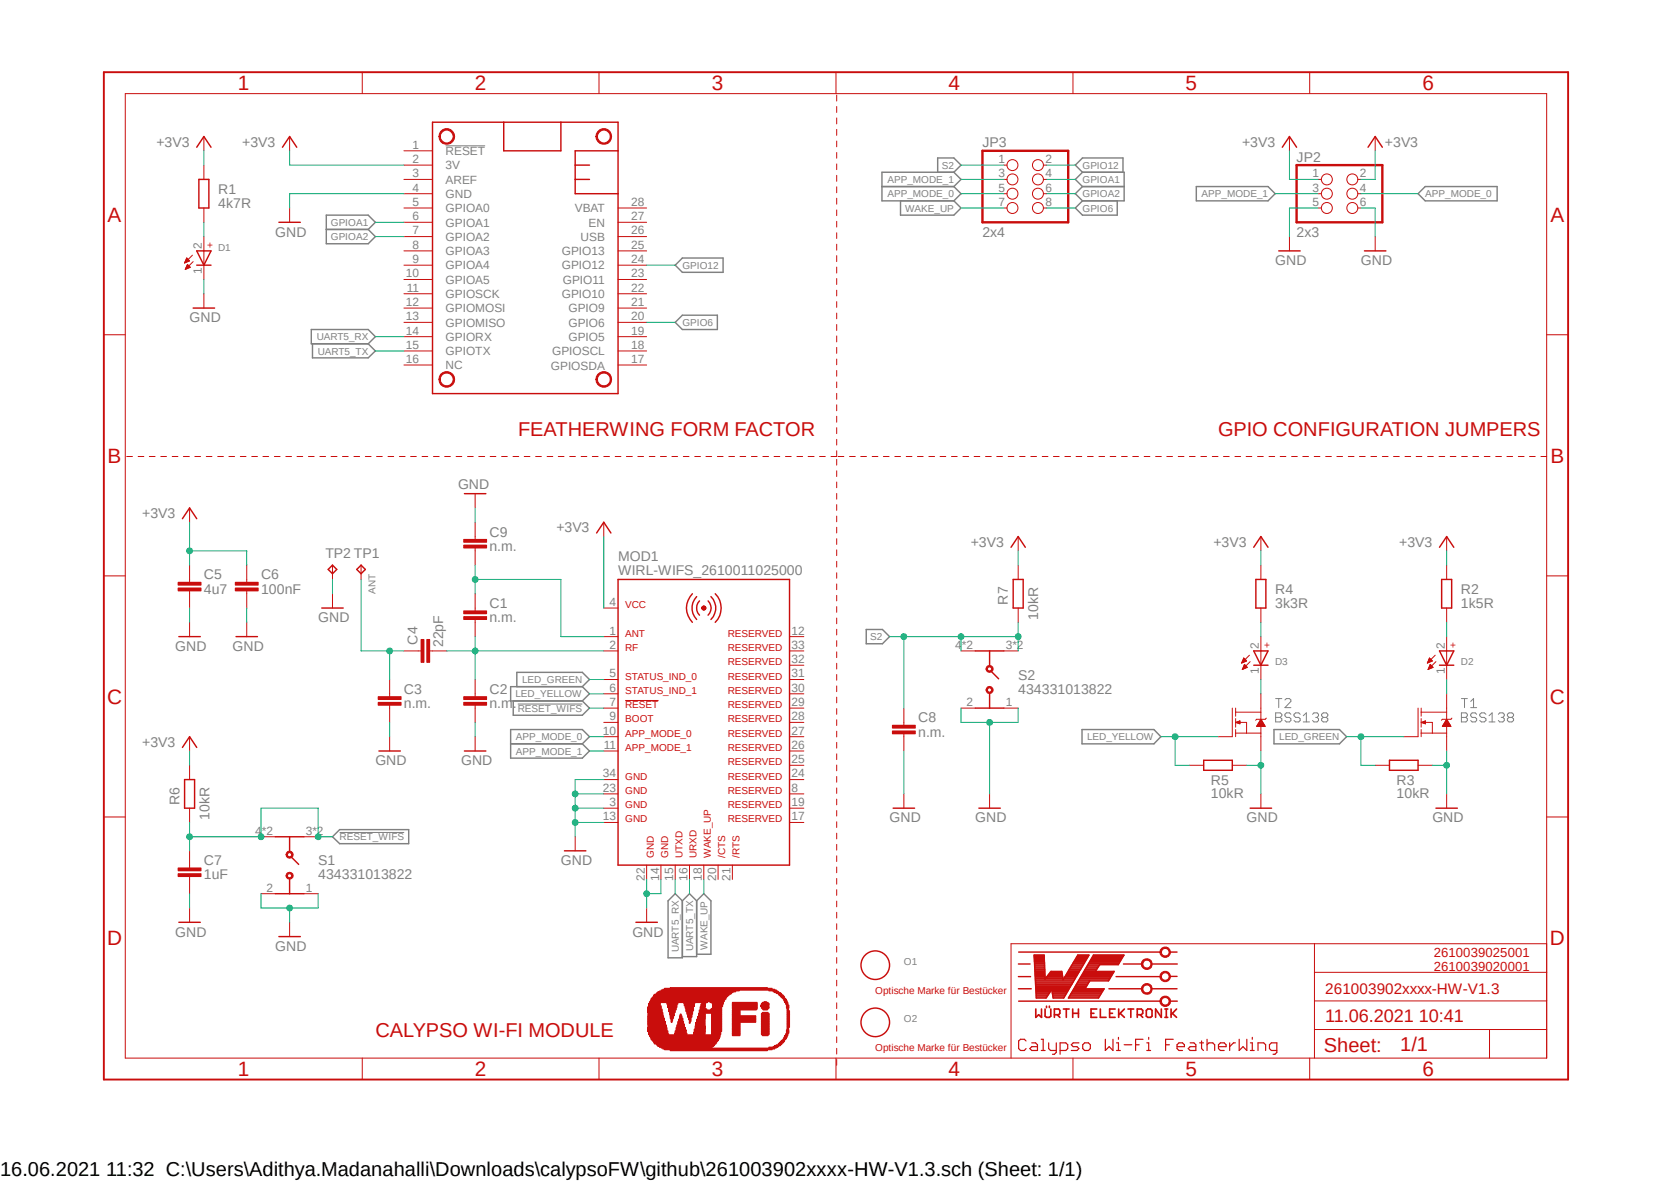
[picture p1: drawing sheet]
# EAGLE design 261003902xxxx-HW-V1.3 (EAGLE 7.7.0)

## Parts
C1  n.m.  C0402_IPC  [C0402_IPC]
C2  n.m.  C0201_IPC  [C0201_IPC]
C3  n.m.  C0201_IPC  [C0201_IPC]
C4  22pF  C22PF0402_IPC  [C0402_IPC]
C5  4u7  C4.7UF0402_IPC  [C0402_IPC]
C6  100nF  C100NF0402_IPC  [C0402_IPC]
C7  1uF  C1UF0402_IPC  [C0402_IPC]
C8  n.m.  C0402_IPC  [C0402_IPC]
C9  n.m.  C0201_IPC  [C0201_IPC]
D1  RED  WL-SMSW_1204_155124RS73200  [WL-SMSW_1204_A]
D2  GREEN  WL-SMSW_1204_155124VS73200  [WL-SMSW_1204_A]
D3  YELLOW  WL-SMSW_1204_155124YS73200  [WL-SMSW_1204_A]
JP2  2x3  PINHD-2X3  [2X03]
JP3  2x4  PINHD-2X4  [2X04]
MOD1  WIRL-WIFS_2610011025000  [WIRL-WIFS_2610011025000]
MS1  header: 1 x 12 & 1 x 16  FEATHERWING_80MM  [FEATHERWING_80MM]
O1  n.m.  OPT_MARKE  [OPTISCHE_MARKE]
O2  n.m.  OPT_MARKE  [OPTISCHE_MARKE]
R1  4k7R  R4K70402_IPC  [R0402_IPC]
R2  1k5R  R1K5R0402_IPC  [R0402_IPC]
R3  10kR  R10KR0402_IPC  [R0402_IPC]
R4  3k3R  R3K3R0402_IPC  [R0402_IPC]
R5  10kR  R10KR0402_IPC  [R0402_IPC]
R6  10kR  R10KR0402_IPC  [R0402_IPC]
R7  10kR  R10KR0402_IPC  [R0402_IPC]
S1  434331013822  [434331013822]
S2  434331013822  [434331013822]
T1  BSS138  MOSFET-NCH-BSS138  [SOT23-3]
T2  BSS138  MOSFET-NCH-BSS138  [SOT23-3]
TP1  n.m.  TP-DRILL0.6  [D0.6]
TP2  n.m.  TP-DRILL0.6  [D0.6]
U$1  WIFI5MM  [WIFI_5MM]

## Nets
!RESET_WIFS: C7.1 MOD1.7 R6.1 S1.3 S1.4 S1.5 S1.6
+3V3 [V]: C5.1 C6.1 JP2.1 JP2.2 MOD1.4 MS1.2(3V) R1.2 R2.2 R4.2 R6.2 R7.2
ANT: C3.P$1 C4.1 TP1.P$1(TP)
APP_MODE_0: JP2.4 JP3.5 MOD1.10
APP_MODE_1: JP2.3 JP3.3 MOD1.11
GND: C2.P$2 C3.P$2 C5.2 C6.2 C7.2 C8.2 C9.P$2 D1.1(-) JP2.5 JP2.6 MOD1.3 MOD1.13 MOD1.14 MOD1.22 MOD1.23 MOD1.34 MS1.4(GND) R3.1 R5.1 S1.1 S1.2 S2.1 S2.2 T1.2(S) T2.2(S) TP2.P$1(TP)
GPIO6: JP3.8 MS1.20(GPIO6)
GPIO12: JP3.2 MS1.24(GPIO12)
GPIOA1: JP3.4 MS1.6(GPIOA1)
GPIOA2: JP3.6 MS1.7(GPIOA2)
LED_GREEN: MOD1.5 R3.2 T1.1(G)
LED_YELLOW: MOD1.6 R5.2 T2.1(G)
N$1: D1.2(+) R1.1
N$2: C1.1 C2.P$1 C4.2 MOD1.2
N$3: C1.2 C9.P$1 MOD1.1
N$5: D2.2(+) R2.1
N$6: D2.1(-) T1.3(D)
N$8: D3.2(+) R4.1
N$9: D3.1(-) T2.3(D)
S2: C8.1 JP3.1 R7.1 S2.3 S2.4 S2.5 S2.6
UART5_RX: MOD1.15 MS1.14(GPIORX)
UART5_TX: MOD1.16 MS1.15(GPIOTX)
WAKE_UP: JP3.7 MOD1.18
Unconnected: MOD1.8 MOD1.9 MOD1.12 MOD1.17 MOD1.19 MOD1.20 MOD1.21 MOD1.24 MOD1.25 MOD1.26 MOD1.27 MOD1.28 MOD1.29 MOD1.30 MOD1.31 MOD1.32 MOD1.33 MS1.1(!RESET) MS1.3(AREF) MS1.5(GPIOA0) MS1.8(GPIOA3) MS1.9(GPIOA4) MS1.10(GPIOA5) MS1.11(GPIOSCK) MS1.12(GPIOMOSI) MS1.13(GPIOMISO) MS1.16(NC) MS1.17(GPIOSDA) MS1.18(GPIOSCL) MS1.19(GPIO5) MS1.21(GPIO9) MS1.22(GPIO10) MS1.23(GPIO11) MS1.25(GPIO13) MS1.26(USB) MS1.27(EN) MS1.28(VBAT)

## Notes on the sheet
- FEATHERWING FORM FACTOR | GPIO CONFIGURATION JUMPERS
- 2610039025001
  2610039020001
- CALYPSO WI-FI MODULE
- Calypso Wi-Fi FeatherWing

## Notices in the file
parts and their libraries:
WE_WIRL_Rev1_mod: Copyright: Würth Elektronik
SparkFun-DiscreteSemi: Licensing: Creative Commons ShareAlike 4.0 International - https://creativecommons.org/licenses/by-sa/4.0
